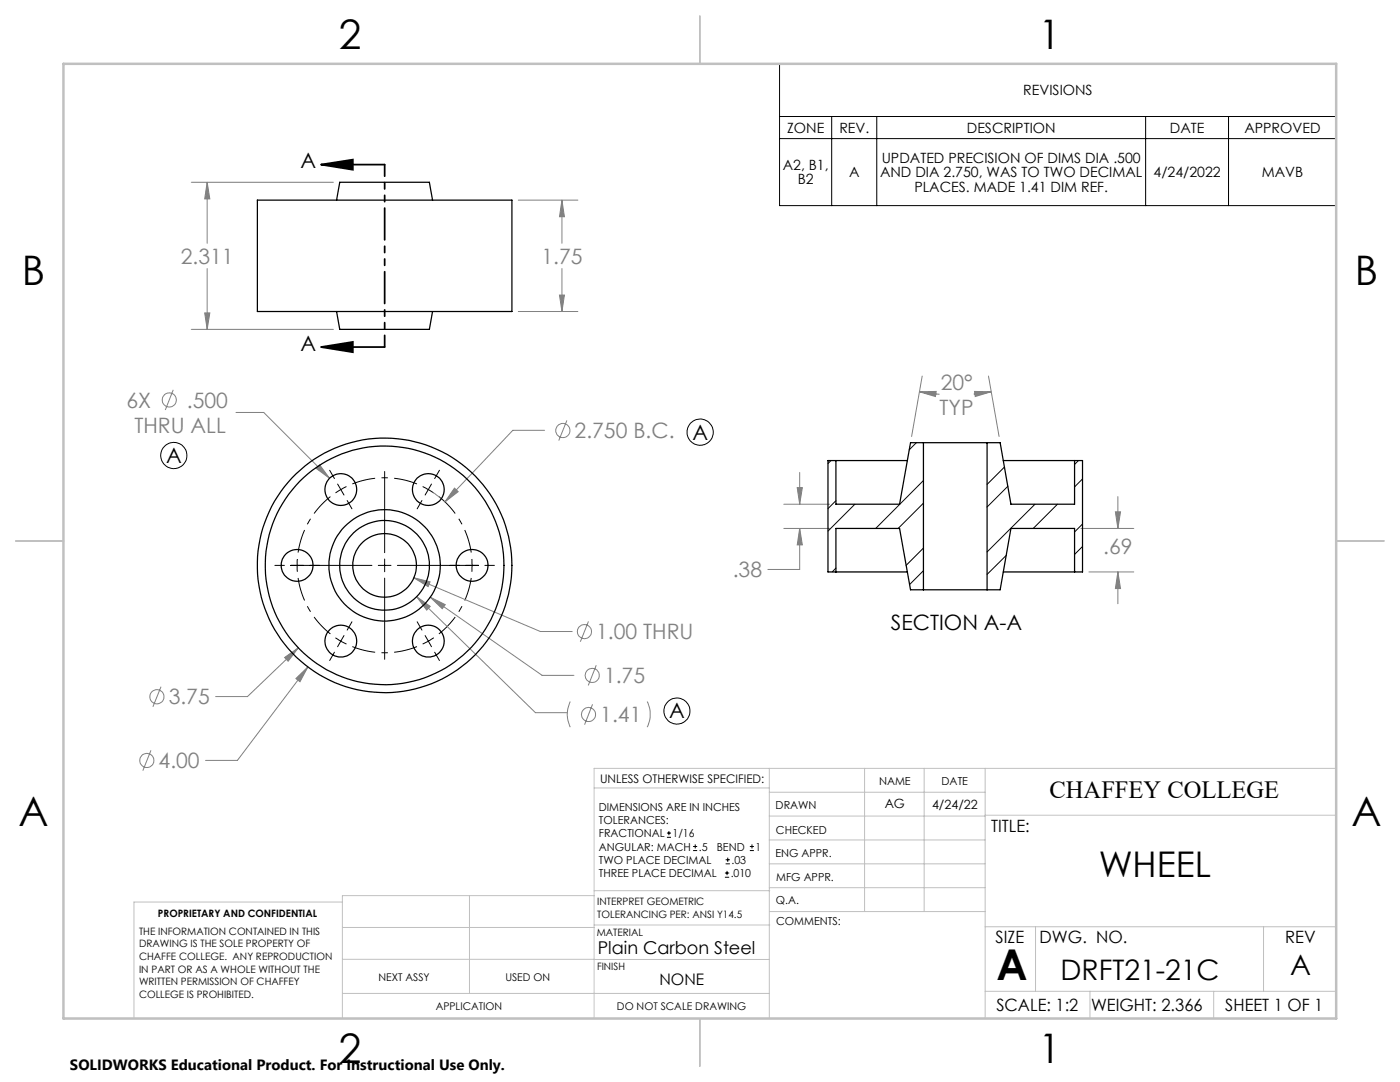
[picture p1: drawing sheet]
<svg xmlns="http://www.w3.org/2000/svg" width="279mm" height="216mm" viewBox="0 0 279 216" stroke-linecap="round" stroke-linejoin="round" font-family="sans-serif">
<g fill="none" stroke="#808080" stroke-width=".2">
<path d="M38.2 36.4h28.3M41.3 36.4v12.1M41.3 36.4l.6 3.3h-1zM103.4 39.9h11.9M112.1 39.9l.5 3.4h-.9zM112.1 39.9v8.6M41.3 53.6v12.1M111.7 58.9h.9l-.5 3.3zM112.1 53.6v8.6M34.6 77.8l-1.6 4M38.2 65.7h28.3M40.9 62.4h1l-.6 3.3z"/>
<path d="M103.4 62.2h11.9M183.5 78.2l3.3-.1-.1 1zM183.5 78.2l4 .5M184 75l-2.1 12.1M194.5 78.1l3.3 .1-3.2 .9zM197.3 75l2.1 12.1M197.8 78.2l-3.5 .4M47.1 82.3h5.5l13.2 13.1M63.1 93.5l.7-.8 2 2.7zM86.3 98.2l1.8 1.3M90.7 97.4l.7 .7-2.6 2.1zM108.7 85.9h-6.4l-13.5 14.3"/>
<path d="M113.1 83.9l-1.6 4M159.1 97.3h1l-.5 3.3zM159.6 94.3v6.3M223.1 99.1v6.3M82.6 115.3l3.2 .8-.4 1zM82.6 115.3l25.2 10.7h6.4M83.1 119.1l23.8 23.1h6.3M83.1 119.1l2.8 1.9-.7 .7zM85.9 119.2l22.3 15.6h6.3M85.9 119.2l3 1.5-.6 .8zM156.4 105.4h9.2M156.4 100.6h9.2"/>
<path d="M159.6 105.4l.5 3.3h-1zM159.6 105.4v8.2h-6.4M215.7 105.4h10.6M217.3 114.1h9M222.6 102.1h1l-.5 3.3zM223.1 114.1l.5 3.3h-1zM223.1 114.1v6.4M32.1 137l-1.6 4M56.8 131.2l2.7-1.9-2 2.6zM59.1 135.4l2.4-2.3-1.6 2.9zM59.5 129.3l-10.1 9.7h-6.4M61.5 133.1l-14.1 18.6h-6.4"/>
<path d="M113.8 140a5.7 5.7 0 0 0 0 5.1M117.4 124l-1.6 4.1M119 132.8l-1.6 4M129.2 140a5.7 5.7 0 0 1 0 5.1M30.1 149.7l-1.6 4.1M118.3 140.5l-1.6 4.1"/>
<circle cx="33.8" cy="79.8" r="1.41"/>
<circle cx="112.3" cy="85.9" r="1.41"/>
<circle cx="31.3" cy="139" r="1.41"/>
<circle cx="116.6" cy="126" r="1.4"/>
<circle cx="118.2" cy="134.8" r="1.4"/>
<circle cx="29.3" cy="151.7" r="1.41"/>
<circle cx="117.5" cy="142.6" r="1.4"/>
</g>
<g fill="none" stroke="#000" stroke-width=".2">
<path d="M155.6 12.7h111.1v28.3h-111.1zM155.6 23.2h111.1M155.6 27.7h111.1M166 23.2v17.8M175 23.2v17.8M228.6 23.2v17.8M245.2 23.2v17.8M65.8 93.8l.9 1.7M67.4 96.6l1.3 2.2M69.1 97.1l-2.1 1.3M69.3 99.9l.9 1.6M76.8 94.1v16.2"/>
<path d="M84.2 99.9l-.9 1.6M84.3 97.1l2.3 1.3M86.1 96.6l-1.3 2.2M87.7 93.8l-1 1.7M54.9 112.8h1.9M58 112.8h16.2M59.3 111.5v2.6M75.5 112.8h2.5M76.8 111.5v2.6M76.8 115.4v16.2M79.3 112.8h16.2M94.2 111.5v2.6"/>
<path d="M96.8 112.8h1.9M66.7 130.1l-.9 1.7M67 127.2l1 .7M68 127.9l1.1 .6M68 127.9l-.6 1.1M68.7 126.8l-.7 1.1M70.2 124.1l-.9 1.6M83.3 124.1l.9 1.6M84.8 126.8l.7 1.1M85.5 127.9l-1.2 .6M85.5 127.9l.6 1.1M86.6 127.2l-1.1 .7"/>
<path d="M86.7 130.1l1 1.7M133.1 167.1h.8M133.1 166.2h.8M133.5 165.8v.9M138.3 169.7h.8M138.3 168.9h.8M138.7 168.5v.8M144.7 175h.8M144.7 174.2h.8M144.8 172.4h.9M144.8 171.6h.9M145.1 173.8v.8"/>
<path d="M145.2 171.1v.9M149.6 169.7h.9M149.6 168.9h.9M150.1 168.5v.8"/>
<circle cx="34.7" cy="90.9" r="2.62"/>
<circle cx="139.7" cy="86.2" r="2.63"/>
<circle cx="135.1" cy="141.9" r="2.61"/>
</g>
<path d="M65.9 99.1a17.5 17.5 0 0 0-6.4 11.2M83.2 96.6a17.5 17.5 0 0 0-12.9 0M59.5 115.3a17.5 17.5 0 0 0 6.4 11.2M94 110.3a17.5 17.5 0 0 0-6.4-11.2M70.3 129a17.5 17.5 0 0 0 12.9 0M87.6 126.5a17.5 17.5 0 0 0 6.4-11.2" fill="none" stroke="#000" stroke-width=".2" stroke-dasharray="15.2 1.3 1.3 1.3" stroke-dashoffset="10.5" stroke-linecap="butt"/>
<path d="M64.1 32.8l6.3-.9v2zM64.1 32.8h12.7M64.1 69.3l6.3-1.1v2.1zM64.1 69.3h12.7" fill="none" stroke="#000" stroke-width=".35"/>
<path d="M76.8 32.8v36.4" fill="none" stroke="#000" stroke-width=".35" stroke-dasharray="6.3 1.3 1.3 1.3 1.3 1.3" stroke-dashoffset="4"/>
<g fill="none" stroke="#c0c0c0" stroke-width=".2">
<path d="M118.6 157.2h34.9M153.5 153.3v49.9M153.5 158.1h43.1M172.5 153.3v28.6M184.4 153.3v28.6M196.6 153.3v49.9M266.7 153.3h-148.1v49.9M68.3 180h-41.6v23.2M93.7 178.7v19.5M118.6 178.7h-50.3v24.5M118.6 177.7h35M153.5 167.6h43.1"/>
<path d="M153.5 162.8h43.1M153.5 172.4h43.1M153.5 177.1h43.1M196.6 162.7h70.1M68.3 198.2h85.2M68.3 191.4l85.2 .1M68.3 185.1h50.3M118.6 184.6h35M153.6 181.9h43M196.6 197.8h70.1M196.6 184.9h70.1M206.7 184.9v12.9"/>
<path d="M217.5 197.8v5.4M242.2 197.8v5.4M252.2 184.9v12.9"/>
</g>
<path d="M139.7 3.2v9.5M3.1 107.9h9.6M266.7 107.9h9.5M139.7 203.2v9.6" fill="none" stroke="#c0c0c0" stroke-width=".25"/>
<path d="M12.7 12.7h254v190.5h-254z" fill="none" stroke="#c0c0c0" stroke-width=".5"/>
<path d="M64.1 32.8l6.3-.9v2zM64.1 69.3l6.3-1.1v2.1z" fill="#000"/>
<path d="M90.7 97.4l-1.9 2.8 2.6-2.1zM63.8 92.7l-.7 .8 2.7 1.9zM59.1 135.4l.8 .6 1.6-2.9zM56.8 131.2l.7 .7 2-2.6zM83.1 119.1l2.1 2.6 .7-.7zM85.9 119.2l2.4 2.3 .6-.9zM82.6 115.3l2.8 1.8 .4-1zM111.7 58.9h.9l-.5 3.3zM112.1 39.9l.5 3.4h-.9zM41.3 36.4l.6 3.3h-1zM40.9 62.4h1l-.6 3.3zM183.5 78.2l3.3-.1-.1 1zM194.5 78.1l3.3 .1-3.2 .9zM222.6 102.1h1l-.5 3.3zM223.1 114.1l.5 3.3h-1zM159.6 105.4l.5 3.3h-1zM159.1 97.3h1l-.5 3.3z" fill="#808080"/>
<g fill="none" stroke="#000" stroke-width=".25">
<path d="M51.4 39.9h50.8v22.3h-50.8zM67.2 39.9l.6-3.5h17.9l.6 3.5M67.2 62.2l.6 3.5h17.9l.6-3.5M166.8 91.9h14.3M166.8 91.9h-1.6v22.2h1.6M184.3 88.3h12.7M184.3 88.3h-2.6l-2.2 12.3h-12.7v-8.7M184.3 88.3v29.4M197 88.3h2.6l2.2 12.3h12.7v-8.7M197 88.3v29.4M200.2 91.9h14.3M214.5 91.9h1.5v22.2h-1.5"/>
<path d="M166.8 114.1h14.3M166.8 114.1v-8.7h12.7l2.2 12.3h2.6M184.3 117.7h12.7M200.2 114.1h14.3M214.5 114.1v-8.7h-12.7l-2.2 12.3h-2.6"/>
<circle cx="68" cy="97.7" r="3.2"/>
<circle cx="85.5" cy="97.7" r="3.2"/>
<circle cx="59.3" cy="112.8" r="3.2"/>
<circle cx="76.7" cy="112.8" r="8.9"/>
<circle cx="76.8" cy="112.8" r="25.4"/>
<circle cx="76.8" cy="112.8" r="11.1"/>
<circle cx="76.8" cy="112.8" r="6.4"/>
<circle cx="76.8" cy="112.8" r="23.8"/>
<circle cx="94.2" cy="112.8" r="3.2"/>
<circle cx="68" cy="127.9" r="3.2"/>
<circle cx="85.5" cy="127.9" r="3.2"/>
</g>
<g fill="none" stroke="#000" stroke-width=".2">
<path d="M165.8 91.9l-.6 .6M166.8 99.9l-1.6 1.6M182.9 88.3l-1.5 1.5M184.3 95.9l-9.5 9.5M200.4 93.2l-3.4 3.5M201.2 97l-4.2 4.2M215.2 91.9l-.7 .8M216 95.6l-1.5 1.6M166.8 113.3l-.7 .8M170.6 100.6l-5.4 5.4M184.3 109.4l-3.5 3.4M184.3 100.4l-5.1 5"/>
<path d="M184.3 113.9l-2.8 2.8M200.8 110.8l-3.8 3.8M206.6 100.6l-9.6 9.5M211 100.6l-4.8 4.8M216 104.6l-1.5 1.6M216 109l-1.5 1.6"/>
</g>
<text font-size="8.5" x="198.9" y="195.5">A</text>
<g font-size="8.1">
<text x="67.6" y="9.7">2</text>
<text x="207.3" y="9.7">1</text>
<text x="4.4" y="57">B</text>
<text x="270.4" y="57">B</text>
<text x="3.7" y="164.9">A</text>
<text x="269.7" y="164.9">A</text>
<text x="67.6" y="212.2">2</text>
<text x="207.3" y="212.2">1</text>
</g>
<text font-size="7.1" x="219.3" y="175">WHEEL</text>
<g font-size="5.6">
<text x="211.6" y="195.6">DRFT21-21C</text>
<text x="257.5" y="194.6">A</text>
</g>
<text font-size="4.9" x="209.5" y="159.3">CHAFFEY COLLEGE</text>
<g font-size="4.2">
<text x="60" y="33.6">A</text>
<text x="60" y="69.9">A</text>
<text x="138.2" y="87.7">A</text>
<text x="33.2" y="92.4">A</text>
<text x="177.8" y="125.7">SECTION A-A</text>
<text x="133.6" y="143.3">A</text>
</g>
<g font-size="4.2" fill="#808080">
<text x="36.1" y="52.6">2.311</text>
<text x="108.1" y="52.6">1.75</text>
<text x="187.7" y="77.9">20°</text>
<text x="25.2" y="81.3">6X</text>
<text x="37.3" y="81.3">.500</text>
<text x="187.5" y="82.9">TYP</text>
<text x="26.8" y="86.4">THRU ALL</text>
<text x="114.7" y="87.4">2.750 B.C.</text>
<text x="220.2" y="110.6">.69</text>
<text x="146.2" y="115.2">.38</text>
<text x="119" y="127.6">1.00 THRU</text>
<text x="120.5" y="136.3">1.75</text>
<text x="33.7" y="140.6">3.75</text>
<text x="119.8" y="144.1">1.41</text>
<text x="31.7" y="153.3">4.00</text>
</g>
<text font-size="3.5" x="119.3" y="190.3">Plain Carbon Steel</text>
<g font-size="3.4">
<text x="197.8" y="166">TITLE:</text>
<text x="198.7" y="188.1">SIZE</text>
<text x="207.5" y="188.1">DWG. NO.</text>
<text x="256.5" y="188.2">REV</text>
<text x="198.8" y="201.7">SCALE: 1:2</text>
<text x="217.7" y="201.8">WEIGHT: 2.366</text>
<text x="244.5" y="201.7">SHEET 1 OF 1</text>
</g>
<text font-size="3.2" x="131.6" y="196.6">NONE</text>
<text font-size="3" x="14" y="213.5">SOLIDWORKS Educational Product. For Instructional Use Only.</text>
<g font-size="2.8">
<text x="204.2" y="19">REVISIONS</text>
<text x="157.1" y="26.5">ZONE</text>
<text x="167.5" y="26.5">REV.</text>
<text x="193" y="26.5">DESCRIPTION</text>
<text x="233.5" y="26.5">DATE</text>
<text x="248.4" y="26.5">APPROVED</text>
<text x="156.2" y="34">A2, B1,</text>
<text x="169.5" y="35.4">A</text>
<text x="175.6" y="35.4">AND DIA 2.750, WAS TO TWO DECIMAL</text>
<text x="176" y="32.6">UPDATED PRECISION OF DIMS DIA .500</text>
<text x="230.2" y="35.4">4/24/2022</text>
<text x="251.8" y="35.4">MAVB</text>
<text x="159.2" y="36.8">B2</text>
<text x="182.5" y="38.2">PLACES. MADE 1.41 DIM REF.</text>
</g>
<g font-size="2.5">
<text x="176.6" y="161.3">AG</text>
<text x="186" y="161.4">4/24/22</text>
</g>
<text font-size="2.4" x="119.8" y="156.2">UNLESS OTHERWISE SPECIFIED:</text>
<g font-size="2.2">
<text x="119.5" y="161.8">DIMENSIONS ARE IN INCHES</text>
<text x="154.8" y="161.4">DRAWN</text>
<text x="175.4" y="156.6">NAME</text>
<text x="187.9" y="156.7">DATE</text>
<text x="119.5" y="164.4">TOLERANCES:</text>
<text x="119.5" y="167.1">FRACTIONAL</text>
<text x="134.2" y="167.1">1/16</text>
<text x="154.9" y="166.3">CHECKED</text>
<text x="119.5" y="172.4">TWO PLACE DECIMAL</text>
<text x="119.5" y="169.7">ANGULAR: MACH</text>
<text x="139.5" y="169.7">.5</text>
<text x="143" y="169.7">BEND</text>
<text x="146" y="172.4">.03</text>
<text x="150.8" y="169.7">1</text>
<text x="154.8" y="171">ENG APPR.</text>
<text x="119.5" y="175">THREE PLACE DECIMAL</text>
<text x="145.8" y="175">.010</text>
<text x="154.9" y="175.7">MFG APPR.</text>
<text x="154.9" y="180.4">Q.A.</text>
<text x="154.9" y="184.6">COMMENTS:</text>
</g>
<g font-size="2.1">
<text x="75.5" y="195.7">NEXT ASSY</text>
<text x="100.9" y="195.7">USED ON</text>
<text x="86.9" y="201.5">APPLICATION</text>
<text x="123.1" y="201.6">DO NOT SCALE DRAWING</text>
</g>
<g font-size="2">
<text x="31.5" y="182.9">PROPRIETARY AND CONFIDENTIAL</text>
<text x="119.2" y="180.6">INTERPRET GEOMETRIC</text>
<text x="119.2" y="183.1">TOLERANCING PER: ANSI Y14.5</text>
<text x="27.8" y="186.5">THE INFORMATION CONTAINED IN THIS</text>
<text x="27.8" y="189">DRAWING IS THE SOLE PROPERTY OF</text>
<text x="27.8" y="191.6">CHAFFE COLLEGE. ANY REPRODUCTION</text>
<text x="119.1" y="186.7">MATERIAL</text>
<text x="27.8" y="194.1">IN PART OR AS A WHOLE WITHOUT THE</text>
<text x="27.8" y="196.6">WRITTEN PERMISSION OF CHAFFEY</text>
<text x="119.1" y="193.5">FINISH</text>
<text x="27.8" y="199.1">COLLEGE IS PROHIBITED.</text>
</g>
</svg>
